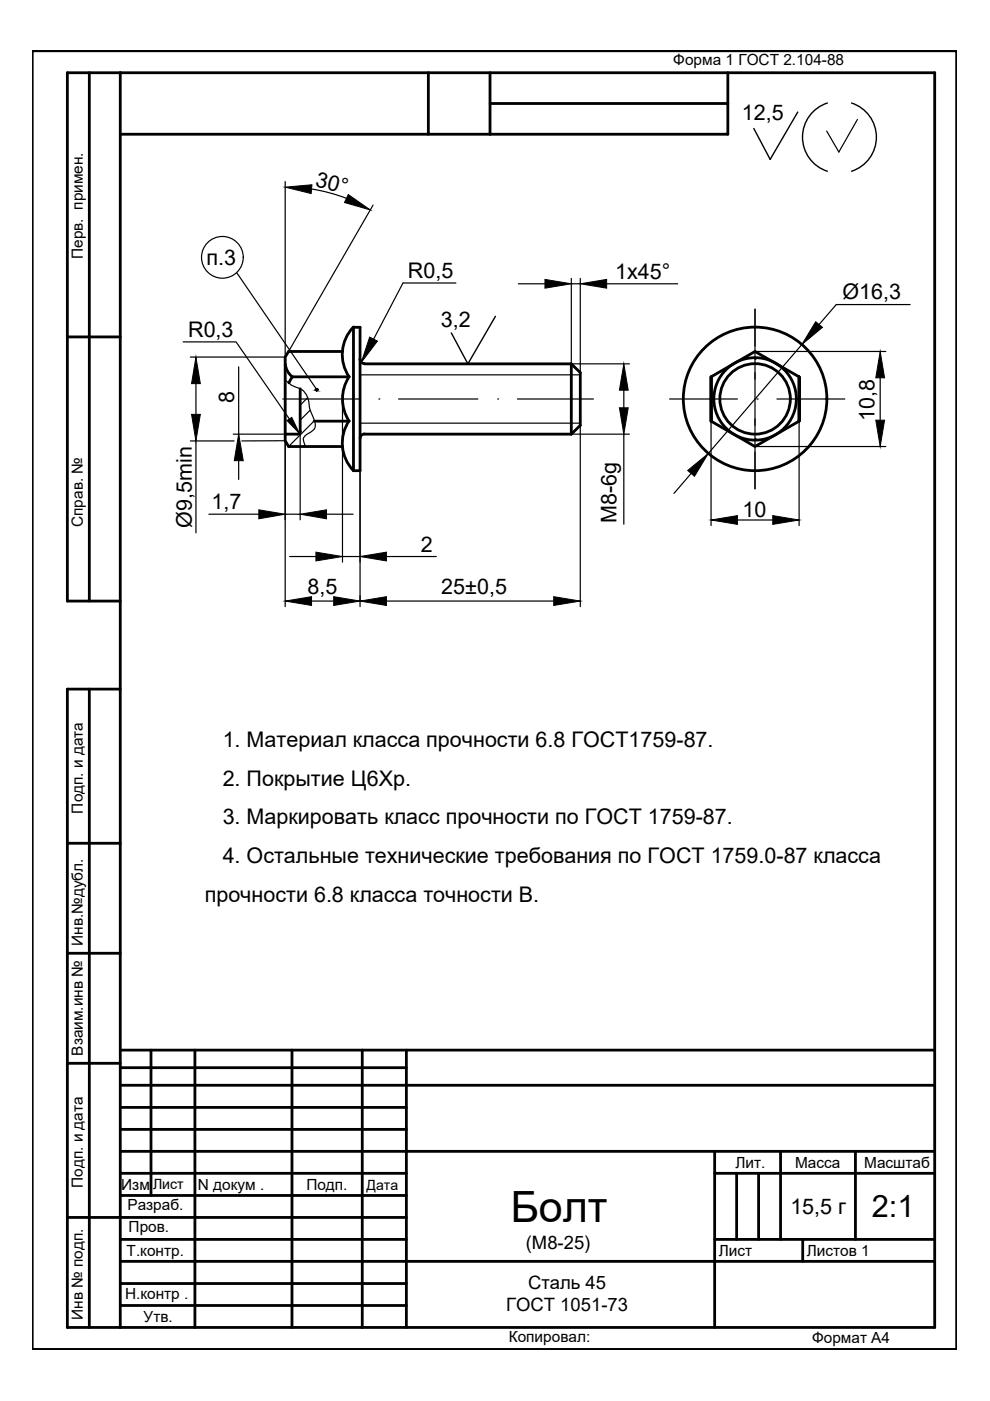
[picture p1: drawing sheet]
<svg xmlns="http://www.w3.org/2000/svg" width="210mm" height="297mm" viewBox="0 0 210 297" stroke-linecap="round" stroke-linejoin="round" font-family="sans-serif">
<g fill="none" stroke="#000" stroke-width=".25">
<path d="M76.3 79.5h46.7M160.1 76.2h.1M160.1 65.5v38.1M60 84.6h16.1M76.3 89.7h46.7M80.3 84.6h.1M84.5 84.6h16.8M105.5 84.6h.1M109.7 84.6h16.1M142 84.6h14.4M160.1 93h.1M160.1 84.6h.1"/>
<path d="M160.5 84.6h.1M164.7 84.6h14.4"/>
</g>
<!-- layer: 0 -->
<g fill="none" stroke="#000" stroke-width=".59">
<path d="M18.9 15.4v112M25.5 15.4v266M90.8 15.4v13.1h13.1M103.9 15.4v13.1M154.3 15.4v13.1h-50.4M25.5 28.5h65.3M103.9 21.9h50.4M14.3 71.4h11.2M25.5 127.4h-11.2v-112h183.9v266h-183.9v-135.3h11.2M18.9 146.1v135.3M14.3 178.8h11.2M14.3 202.1h11.2"/>
<path d="M14.3 225.4h11.2M25.5 222.6h172.7M25.5 230.1h172.7M25.5 226.4h60.7M25.5 239.5h60.7M25.5 234.8h60.7M32 222.6v30.9M41.3 222.6v58.8M61.9 222.6v58.8M76.8 222.6v58.8M86.2 222.6v58.8M14.3 258.1h71.9"/>
<path d="M25.5 244.1h172.7M25.5 253.5h60.7M25.5 248.8h60.7M151.5 248.8h46.7M151.5 244.1v37.3M156.2 248.8v14M160.8 248.8v14M165.5 244.1v18.7M181.4 244.1v18.7M25.5 267.4h172.7M25.5 276.8h60.7M25.5 272.1h60.7"/>
<path d="M25.5 262.8h60.7M151.5 262.8h46.7M170.2 262.8v4.6"/>
</g>
<path d="M169.1 23.8l-5.8 10-3.5-6.6M175.4 21.8a7.6 7.6 0 0 0-5.2 7.3 7.6 7.6 0 0 0 5.2 7.2M180.6 21.8a7.6 7.6 0 0 1 5.2 7.3 7.6 7.6 0 0 1-5.2 7.2M105 67.1l-5.8 10-3.5-6.5" fill="none" stroke="#000" stroke-width=".3"/>
<g fill="none" stroke="#000" stroke-width=".25">
<path d="M60.5 38.5v37.2h-20.1M181.8 25.3l-3.9 6.9-2.6-4.4M50.2 57.8l17 24.8M66.1 40.1a36 36 0 0 1 7.4 2M79.1 43.5l-17.9 31M121.1 59v18.1h12.3M123 59v20M38.8 72.5h11.3l11.3 16.3M50.6 77.8v23.9M96.7 60h-11.3l-6.2 11.9M109.9 60.2h5.6M121.1 60.2h1.9"/>
<path d="M128.6 60.2h15.1M160.1 74.5h27.7M170 73l-19.8 23.2M193 64.6h-15.7l-3.6 4.2M40.4 93.5h9.2M41.5 81.3v6.6M41.5 93.5v19.5M49.5 92l11 .1v36.5M60.5 80.6l1.2 1 1 .5a3.8 3.8 0 0 1 2.9 4.1l.2 .9a6 6 0 0 1 1 3.5 3.2 3.2 0 0 1-1.8 1.5 1.34 1.34 0 0 0-.4 2.1l.1 .5M60.5 93.4l-9.2 .1M63.6 91.5v18.7M72.6 84.6v34.6"/>
<path d="M76.3 84.6v44M121.1 92h12.3M123 90.2v38.4M132.3 82.7v3.8M132.3 92v19.1M150.8 89.3v22.1M160.1 94.7h27.7M169.4 89.3v22.1M186.6 80.1v9M44.3 109h10.6M60.5 109h3.1M61.4 118h5.6"/>
<path d="M69.2 109h5.7M72.6 118h3.7M81.9 118h10.6M146.5 100.4l-3.6 4.2M156.4 110.3h7.4M66.1 127.4h4.7M81.9 127.4h35.5"/>
<circle cx="47.2" cy="54.6" r="4.4"/>
</g>
<g fill="none" stroke="#000" stroke-width=".59">
<path d="M60.5 77.2l.5 1.5 1 1.2h12M62 79.9l-.7 1.3M72.6 74.5h-11.4l-.7 1.2v17.7l.7 1.3h11.4M74 79.9a8.6 8.6 0 0 0 0 9.4 8.3 8.3 0 0 0 .9 10.5M74.9 69.3a8.4 8.4 0 0 0-.9 10.6M74.9 69.4h1.4v30.4h-1.4zM76.3 76.2a.95 .95 0 0 0 1 .9h43.8M121.1 77.1l1.9 1.9v11.2l-1.9 1.8M121.1 77.1v14.9M150.8 79.9v4.7v-4.7M150.8 79.9l9.3-5.4 9.3 5.4M169.4 79.9v4.7v-4.7"/>
<path d="M60.5 92h2.6M63.6 82.4l.1 9.1-.3 .5h-.3M66.6 89.3h7.4M77.3 92h43.8M77.3 92a.95 .95 0 0 0-1 1M150.8 84.6v4.7v-4.7M150.8 89.3l9.3 5.4 9.3-5.4M169.4 84.6v4.7v-4.7"/>
<circle cx="160.1" cy="84.6" r="15.2"/>
<circle cx="160.1" cy="84.6" r="8.7"/>
<circle cx="160.1" cy="84.6" r="7.5"/>
</g>
<g fill="#000" stroke="#000" stroke-width=".21">
<path d="M60.5 39.7l5.6-.5-.1 1.8zM73.8 41.2l4.7 3.3-5.5-1.6zM115.5 59.2l5.6 1-5.6 .9zM123 60.2l5.6-1v1.9zM78.4 71.5l1.6 .8-3.4 4.5zM172.9 68.2l1.5 1.2-4.4 3.6zM41.5 75.7l1 5.6h-1.9zM40.6 87.9h1.9l-1 5.6zM50.6 92l1 5.7h-1.9zM60.8 89.2l1.1-.7 1.6 3.4zM132.3 77.1l.9 5.6h-1.9zM131.3 86.5h1.9l-.9 5.5z"/>
<path d="M145.8 99.8l4.4-3.6-3 4.8zM185.7 89.1h1.9l-1 5.6zM186.6 74.5l1 5.6h-1.9zM54.9 108.1l5.6 .9-5.6 1zM67 117.1l5.6 .9-5.6 .9zM63.6 109l5.6-.9v1.9zM76.3 118l5.6-.9v1.8zM150.8 110.3l5.6-1v1.9zM163.8 109.3l5.6 1-5.6 .9zM60.5 127.4l5.6-.9v1.9zM70.8 126.5l5.5 .9-5.5 1zM76.3 127.4l5.6-.9v1.9z"/>
<path d="M117.4 126.5l5.6 .9-5.6 1z"/>
</g>
<g fill="none" stroke="#000" stroke-width=".25">
<path d="M60.6 92l-.1 .3M63.9 82.6l-.3 .2M64.6 94.4l-.3 .3M65.2 84.3l-1.6 1.6M65.8 87l-2.2 2.1M66.7 89.2l-5.5 5.5"/>
<circle cx="67.2" cy="82.6" r=".23"/>
</g>
<g fill="#000" stroke="#000" stroke-width=".21">
<path d="M67.1 82.4h.1zM67.1 82.9h.1z"/>
<path d="M67.1 82.4h.1zM67 82.4h.2z"/>
<path d="M67 82.4h.3zM67 82.4h.3z"/>
<path d="M67 82.8h.2zM67 82.8l.2 .1z"/>
<path d="M67 82.4l.3 .1zM67 82.4l.3 .1z"/>
<path d="M67 82.8h.3zM67 82.8h.2z"/>
<path d="M67 82.5h.3zM67 82.5h.3z"/>
<path d="M66.9 82.7l.4 .1zM66.9 82.7l.4 .1z"/>
<path d="M67 82.8h.3zM67 82.8h.3z"/>
<path d="M66.9 82.5h.5zM66.9 82.5h.5z"/>
<path d="M66.9 82.5l.5 .1zM66.9 82.5l.5 .1z"/>
<path d="M66.9 82.6h.5zM66.9 82.6h.5z"/>
<path d="M66.9 82.6h.5zM66.9 82.6h.5z"/>
<path d="M66.9 82.6l.5 .1zM66.9 82.6l.5 .1z"/>
<path d="M66.9 82.7h.5zM66.9 82.7h.4z"/>
</g>
<path d="M6.8 10.8h196v275.3h-196z" fill="none" stroke="#7fff7f" stroke-width=".25"/>
<path d="M6.8 10.8h196v275.3h-196z" fill="none" stroke="#000" stroke-width=".59"/>
<text font-size="9.1" x="108.3" y="259">Болт</text>
<text font-size="6.5" x="184.8" y="258.1">2:1</text>
<g font-size="4.6">
<text x="157.3" y="25.5">12,5</text>
<text x="66.7" y="39.4" transform="rotate(15 66.7 39.4)">30°</text>
<text x="43.8" y="56.1">п.3</text>
<text x="86.5" y="58.9">R0,5</text>
<text x="130.4" y="59.2">1x45°</text>
<text x="178.6" y="63.5">Ø16,3</text>
<text x="39.9" y="71.5">R0,3</text>
<text x="93.5" y="69.4">3,2</text>
<text x="49.7" y="85.4" transform="rotate(-90 49.7 85.4)">8</text>
<text x="185.4" y="89.2" transform="rotate(-90 185.4 89.2)">10,8</text>
<text x="44.8" y="107.8">1,7</text>
<text x="40.7" y="111.9" transform="rotate(-90 40.7 111.9)">Ø9,5min</text>
<text x="130.7" y="110.9" transform="rotate(-90 130.7 110.9)">M8-6g</text>
<text x="157.4" y="109.6">10</text>
<text x="89.3" y="117.1">2</text>
<text x="65.2" y="126">8,5</text>
<text x="93.6" y="126">25±0,5</text>
<text x="47.2" y="158.3">1. Материал класса прочности 6.8 ГОСТ1759-87.</text>
<text x="47.2" y="166.6">2. Покрытие Ц6Хр.</text>
<text x="47.2" y="174.8">3. Маркировать класс прочности по ГОСТ 1759-87.</text>
<text x="47.2" y="183.1">4. Остальные технические требования по ГОСТ 1759.0-87 класса</text>
<text x="43.4" y="191.3">прочности 6.8 класса точности В.</text>
<text x="167.6" y="257.5">15,5 г</text>
</g>
<g font-size="3.9">
<text x="111.5" y="264.9">(М8-25)</text>
<text x="112" y="273.2">Сталь 45</text>
<text x="107.3" y="277.9">ГОСТ 1051-73</text>
</g>
<g font-size="3.3">
<text x="142.8" y="13.9">Форма 1 ГОСТ 2.104-88</text>
<text x="17.5" y="54.9" transform="rotate(-90 17.5 54.9)">Перв. примен.</text>
<text x="17.6" y="111.7" transform="rotate(-90 17.6 111.7)">Справ. №</text>
<text x="17.5" y="172.5" transform="rotate(-90 17.5 172.5)">Подп. и дата</text>
<text x="17.6" y="200.5" transform="rotate(-90 17.6 200.5)">Инв.№дубл.</text>
<text x="17.5" y="223.8" transform="rotate(-90 17.5 223.8)">Взаим.инв №</text>
<text x="17.5" y="251.9" transform="rotate(-90 17.5 251.9)">Подп. и дата</text>
<text x="155.9" y="247.6">Лит.</text>
<text x="168.6" y="247.6">Масса</text>
<text x="183.2" y="247.6">Масштаб</text>
<text x="25.7" y="252.3">Изм</text>
<text x="27" y="256.6">Разраб.</text>
<text x="42" y="252.3">N докум .</text>
<text x="65" y="252.3">Подп.</text>
<text x="27.3" y="261.3">Пров.</text>
<text x="26.9" y="266.3">Т.контр.</text>
<text x="152.4" y="266.2">Лист</text>
<text x="171.1" y="266.3">Листов 1</text>
<text x="26.5" y="275.3">Н.контр .</text>
<text x="17.5" y="279.8" transform="rotate(-90 17.5 279.8)">Инв № подп.</text>
<text x="30.5" y="280.3">Утв.</text>
<text x="107.9" y="284.6">Копировал:</text>
<text x="172.2" y="284.7">Формат А4</text>
</g>
<g font-size="3">
<text x="32.4" y="252.1">Лист</text>
<text x="77.7" y="252.4">Дата</text>
</g>
</svg>
